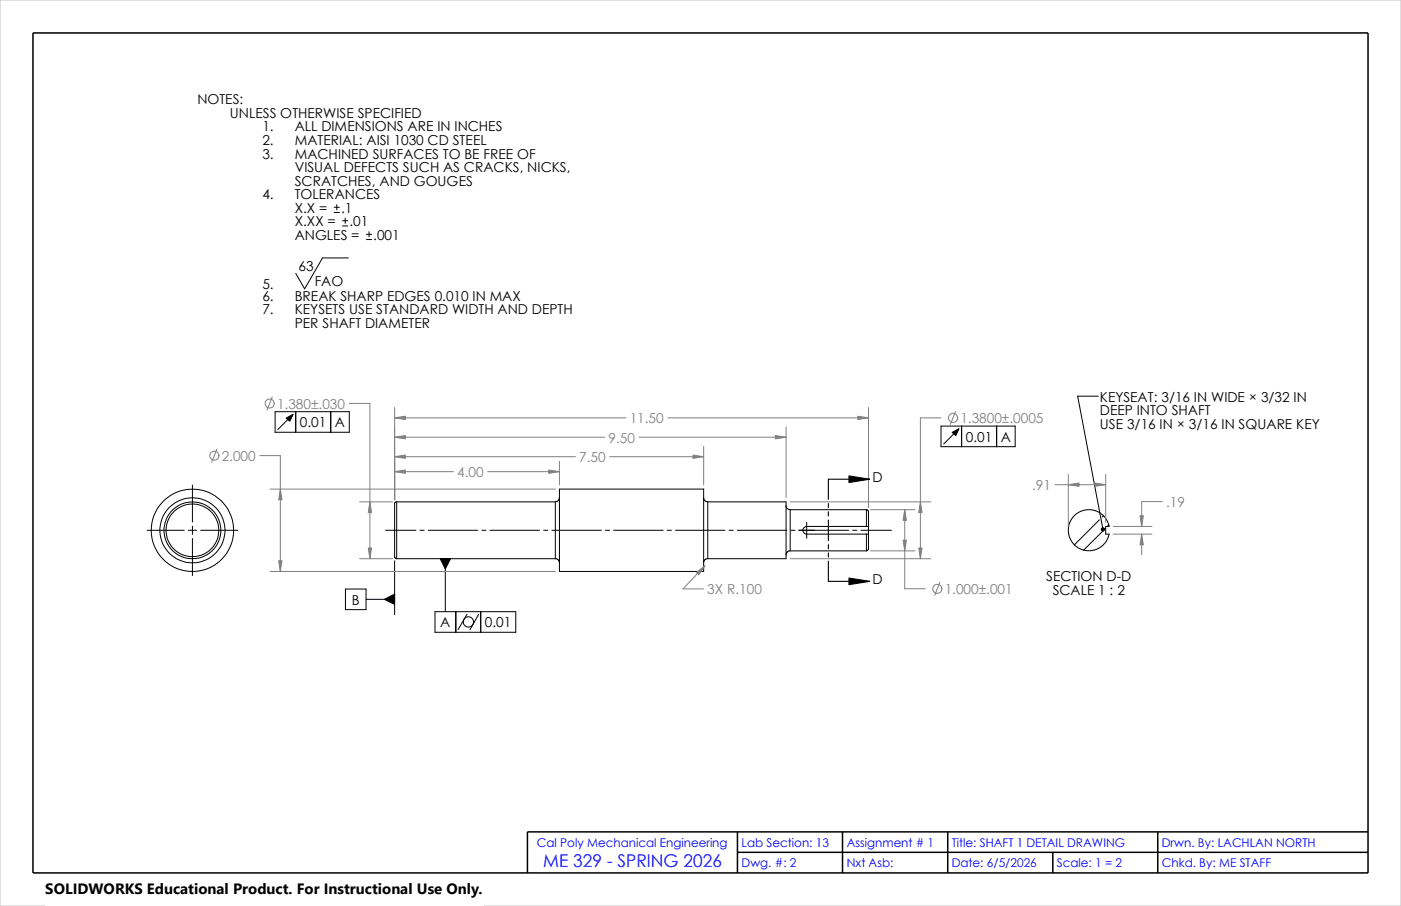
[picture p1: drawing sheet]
<svg xmlns="http://www.w3.org/2000/svg" width="432mm" height="279mm" viewBox="0 0 432 279" stroke-linecap="round" stroke-linejoin="round" font-family="sans-serif">
<path d="M0 0h431.8v279.4h-431.8z" fill="none" stroke="#c0c0c0" stroke-width=".31"/>
<path d="M10.2 10.2h411.4v259h-411.4zM227.3 256.5v12.7M259.7 256.5v12.7M292.1 256.5v12.7M356.8 256.5v12.7M421.6 256.5h-259v12.7M227.3 262.8h194.3M324.5 262.8v6.4" fill="none" stroke="#000" stroke-width=".47"/>
<g fill="none" stroke="#000" stroke-width=".31">
<path d="M103 65.5h1.6M103 63.9h1.6M103.8 63.1v1.6M105.6 69.7h1.6M105.6 68.1h1.6M106.4 67.3v1.6M107.4 79.5h-8l-5.5 9.6-2.8-4.8M112.9 73.9h1.7M112.9 72.3h1.7M113.7 71.5v1.6M84.8 127h22.9v6.3h-22.9zM88.7 129.4l-3.1 3.1"/>
<path d="M91.1 127v6.3M101.9 127v6.3M290 131.4h22.9v6.4h-22.9zM293.9 133.9l-3.1 3M296.4 131.4v6.4M307.2 131.4v6.4M338.5 122.2h-6.4l7.8 41M59.3 149.6v11.4M122.3 154.8h48.9M122.3 154.8l-.5 .1-.2 .5v16.5l.7 .4M122.3 154.8v17.5M171.2 154.8v17.5"/>
<path d="M172.4 150.8h44.5v25.4h-44.5zM172.4 153.5l-.3 .8-.9 .5M216.8 153.5l.5 1 .8 .3M218.1 154.8h24.2v17.5h-24.2M218.1 154.8v17.5M242.2 155.9l.5 1 .8 .3M243.5 157.2h23.5v5.1M243.5 157.2v12.7h23.5M267 157.1l.5 .3 .2 .4v4.5M340.1 159l-.4 .5M45.3 163.5h11.5M58 163.5h2.6"/>
<path d="M59.3 162.3v2.5M59.3 166.1v11.4M61.8 163.5h11.5M118.8 163.5h9.4M121.6 172.9v16.7M122.3 172.3h48.9M129.5 163.5h1.2M132 163.5h15.2M137.2 172.3v16.3M148.5 163.5h1.3M151 163.5h15.3M167.6 163.5h1.2"/>
<path d="M170.1 163.5h15.2M171.2 172.3l.9 .4 .3 .9M186.6 163.5h1.3M189.1 163.5h15.3M205.7 163.5h1.2M208.2 163.5h15.2M218.1 172.3l-1 .4-.2 .9M224.7 163.5h1.3M227.2 163.5h15.3M243.5 169.8l-1 .5-.2 .9M243.8 163.5h1.2M246.2 163.5h15.3"/>
<path d="M248.6 161.1v4.9M262.8 163.5h1.3M265.3 163.5h9.4M267 162.3h-18.4a1.19 1.19 0 0 0-1.2 1.2 1.19 1.19 0 0 0 1.2 1.2h18.4M267 162.3h.7M267 164.7h.7M267 164.7v5.2M267.7 162.3v2.4M267.7 164.7v4.5l-.2 .5-.5 .2M338.8 160.3l-7.7 7.7M340.8 162.9l-6.8 6.8M341.8 161.9l-.5 .4"/>
<path d="M341.8 162.3l-.4-1.3-.8-1.4-1.6-1.5-2.2-.8h-2.6l-1.2 .4-1.4 .8-1.4 1.6-.8 2.2v2.6l.4 1.2 .8 1.4 1.6 1.4 2.2 .9 2.6-.1 1.2-.4 1.4-.8 1.4-1.6 .8-2.2h-1v-2.4h1M106.5 181.7h6.3v6.3h-6.3zM112.8 184.8h8.8M134.1 188.6h6.3v6.4h-6.3zM140.5 188.6h18.5v6.4h-18.5zM143.9 189.4l-2.7 4.8M147.5 189.4l-2.6 4.8M148.2 188.6v6.4"/>
<circle cx="59.3" cy="163.5" r="8.8"/>
<circle cx="59.3" cy="163.5" r="10"/>
<circle cx="59.3" cy="163.5" r="8.1"/>
<circle cx="59.3" cy="163.5" r="12.7"/>
<circle cx="144.4" cy="191.8" r="1.59"/>
</g>
<g fill="#000" stroke="#000" stroke-width=".31">
<path d="M88.2 128.9l2.1-1.1-1 2.1zM293.5 133.3l2.1-1.1-1 2.1zM135.7 172.3h3.2l-1.7 3.2zM118.4 184.8l3.2-1.6v3.2z"/>
<circle cx="339.9" cy="163.2" r=".52"/>
</g>
<g fill="none" stroke="#808080" stroke-width=".31">
<path d="M66.8 138.5l-1.6 4M83.9 122.4l-1.6 4M107.7 124.4h6.3v47.9M121.6 125.7v28.4M121.6 134.8h64.8M121.6 128.9h71.3M197 134.8h45.3M205.8 128.9h61.9M216.9 137.7v11.9M242.3 131.7v21.8M267.7 125.7v30.8M290 128.9h-6.3v43.4"/>
<path d="M294.5 126.9l-1.6 4M80.1 140.5h6.3v35.7M83.2 150.8h88M110.8 154.8h10.2M121.6 145.5h18.1M121.6 140.8h55.8M150.3 145.5h22.1M172.4 142.3v7.3M187.9 140.8h29M243.5 154.8h43.4M268.3 157.2h13.7M278.8 157.2v24.4h6.4"/>
<path d="M325.2 149.5h15.6M329.3 146.3v16M340.8 146.3v14.8M358.2 154.7h-6.3v7.6M83.2 176.2h88M110.8 172.3h10.2M217.3 174.5l-6.8 7.1h6.3M243.5 172.3h43.4M268.3 169.9h13.7M289.7 179.6l-1.6 4M343.1 164.7h11.9M343.1 162.3h11.9"/>
<path d="M351.9 164.7v6.4"/>
<circle cx="83.1" cy="124.4" r="1.4"/>
<circle cx="293.7" cy="128.9" r="1.41"/>
<circle cx="66.1" cy="140.5" r="1.4"/>
<circle cx="288.9" cy="181.6" r="1.4"/>
</g>
<g fill="#808080" stroke="#808080" stroke-width=".31">
<path d="M121.6 140.8l3.3-.5v1.1z"/>
<path d="M239 134.3l3.3 .5-3.3 .5z"/>
<path d="M169.1 144.9l3.3 .6-3.3 .5z"/>
<path d="M213.6 140.3l3.3 .5-3.3 .6z"/>
<path d="M121.6 145.5l3.3-.6v1.1z"/>
<path d="M283.2 169h1l-.5 3.3z"/>
<path d="M121.6 134.8l3.3-.5v1z"/>
<path d="M264.4 128.4l3.3 .5-3.3 .5z"/>
<path d="M113.5 169h1l-.5 3.3z"/>
<path d="M114 154.8l.5 3.3h-1z"/>
<path d="M85.9 172.9h1l-.5 3.3z"/>
<path d="M86.4 150.8l.5 3.3h-1z"/>
<path d="M278.8 157.2l.6 3.3h-1.1z"/>
<path d="M278.3 166.6h1.1l-.6 3.3z"/>
<path d="M283.7 154.8l.5 3.3h-1z"/>
<path d="M121.6 128.9l3.3-.5v1z"/>
<path d="M214.6 176.5l2.7-2-2 2.7z"/>
<path d="M351.9 164.7l.5 3.3h-1z"/>
<path d="M351.4 159h1l-.5 3.3z"/>
<path d="M337.5 149l3.3 .5-3.3 .5z"/>
<path d="M329.3 149.5l3.3-.5v1z"/>
</g>
<path d="M261.7 146.8l6.3 1-6.3 1zM261.7 178.3l6.3 1-6.3 1z" fill="#000" stroke="#000" stroke-width=".34"/>
<path d="M255.3 155.3v1.2M255.3 157.8v1.3M268 147.8h-12.7v6.2M255.3 173.1v6.2h12.7M255.3 160.4v6.3M255.3 168v1.2M255.3 170.5v1.3" fill="none" stroke="#000" stroke-width=".34"/>
<path d="M14 270.6h135.1v8.8h-135.1z" fill="#fff"/>
<text font-size="5.4" fill="#00f" x="167.4" y="267.3">ME 329 - SPRING 2026</text>
<text font-size="4.6" x="14" y="275.6">SOLIDWORKS Educational Product. For Instructional Use Only.</text>
<g font-size="4.2">
<text x="60.8" y="32.2">NOTES:</text>
<text x="70.9" y="36.4">UNLESS OTHERWISE SPECIFIED</text>
<text x="80.9" y="40.5">1.</text>
<text x="90.8" y="40.5">ALL DIMENSIONS ARE IN INCHES</text>
<text x="80.9" y="44.7">2.</text>
<text x="90.8" y="44.7">MATERIAL: AISI 1030 CD STEEL</text>
<text x="80.9" y="48.9">3.</text>
<text x="90.8" y="48.9">MACHINED SURFACES TO BE FREE OF</text>
<text x="90.8" y="53">VISUAL DEFECTS SUCH AS CRACKS, NICKS,</text>
<text x="90.8" y="57.2">SCRATCHES, AND GOUGES</text>
<text x="80.9" y="61.4">4.</text>
<text x="90.8" y="61.4">TOLERANCES</text>
<text x="90.8" y="65.6">X.X =</text>
<text x="105.1" y="65.6">.1</text>
<text x="90.8" y="69.8">X.XX =</text>
<text x="107.7" y="69.8">.01</text>
<text x="90.8" y="73.9">ANGLES =</text>
<text x="115.1" y="73.9">.001</text>
<text x="92" y="83.5">63</text>
<text x="80.9" y="89.2">5.</text>
<text x="97" y="88.2">FAO</text>
<text x="80.9" y="92.7">6.</text>
<text x="90.8" y="92.7">BREAK SHARP EDGES 0.010 IN MAX</text>
<text x="80.9" y="96.9">7.</text>
<text x="90.8" y="96.9">KEYSETS USE STANDARD WIDTH AND DEPTH</text>
<text x="90.8" y="101">PER SHAFT DIAMETER</text>
<text x="339" y="123.9">KEYSEAT: 3/16 IN WIDE × 3/32 IN</text>
<text x="92.4" y="131.8">0.01</text>
<text x="103.2" y="131.8">A</text>
<text x="339" y="128.1">DEEP INTO SHAFT</text>
<text x="297.7" y="136.2">0.01</text>
<text x="308.5" y="136.2">A</text>
<text x="339" y="132.2">USE 3/16 IN × 3/16 IN SQUARE KEY</text>
<text x="268.9" y="148.6">D</text>
<text x="322.5" y="179.2">SECTION D-D</text>
<text x="268.9" y="180.1">D</text>
<text x="324.4" y="183.4">SCALE 1 : 2</text>
<text x="108.4" y="186.5">B</text>
<text x="135.7" y="193.5">A</text>
<text x="149.5" y="193.5">0.01</text>
</g>
<g font-size="4.2" fill="#808080">
<text x="85.4" y="126.1">1.380±.030</text>
<text x="194.1" y="130.5">11.50</text>
<text x="296" y="130.5">1.3800±.0005</text>
<text x="187.6" y="136.5">9.50</text>
<text x="68.3" y="142.2">2.000</text>
<text x="178.5" y="142.5">7.50</text>
<text x="140.9" y="147.1">4.00</text>
<text x="318.1" y="151.2">.91</text>
<text x="359.4" y="156.3">.19</text>
<text x="218" y="183.3">3X R.100</text>
<text x="291.2" y="183.2">1.000±.001</text>
</g>
<g font-size="3.7" fill="#00f">
<text x="165.5" y="261.2">Cal Poly Mechanical Engineering</text>
<text x="228.6" y="261.2">Lab Section: 13</text>
<text x="261" y="261.2">Assignment # 1</text>
<text x="293.3" y="261.2">Title: SHAFT 1 DETAIL DRAWING</text>
<text x="358.1" y="261.2">Drwn. By: LACHLAN NORTH</text>
<text x="228.6" y="267.5">Dwg. #: 2</text>
<text x="261" y="267.5">Nxt Asb:</text>
<text x="293.3" y="267.5">Date: 6/5/2026</text>
<text x="325.8" y="267.5">Scale: 1 = 2</text>
<text x="358.1" y="267.5">Chkd. By: ME STAFF</text>
</g>
</svg>
